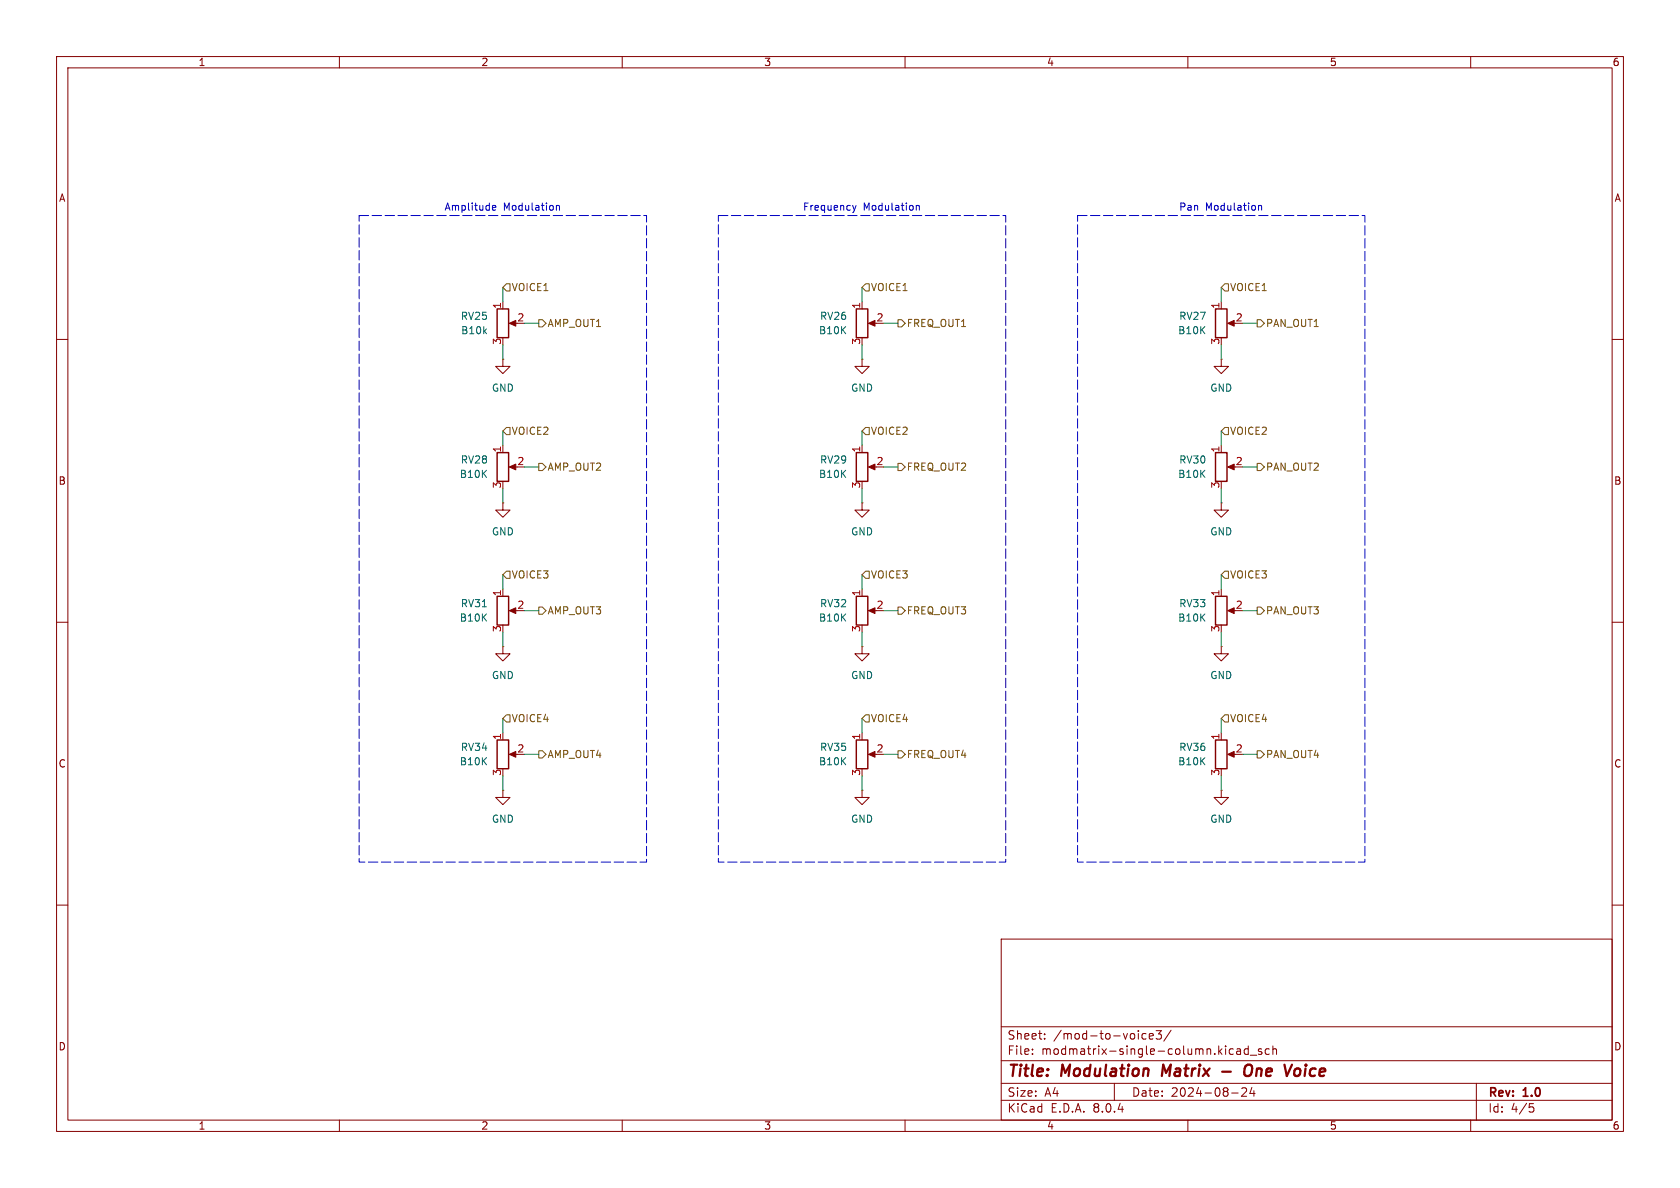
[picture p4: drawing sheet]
<svg xmlns="http://www.w3.org/2000/svg" width="297mm" height="210mm" viewBox="0 0 297 210" stroke-linecap="round" stroke-linejoin="round" font-family="sans-serif">
<g fill="none" stroke="#840000" stroke-width=".18">
<path d="M10 10h277v190h-277zM12 12h273v186h-273zM60 10v2M110 10v2M160 10v2M210 10v2M260 10v2M10 60h2M88.9 53.3v1.3M90.4 57.2h1M152.4 53.3v1.3M153.9 57.2h1"/>
<path d="M215.9 53.3v1.3M217.4 57.2h1M285 60h2M88.9 63.5v1.3h1.3l-1.3 1.2-1.3-1.2h1.3M88.9 63.5h.1M88.9 78.7v1.3M152.4 63.5v1.3h1.3l-1.3 1.2-1.3-1.2h1.3M152.4 63.5h.1M152.4 78.7v1.3M215.9 63.5v1.3h1.3l-1.3 1.2-1.3-1.2h1.3M215.9 63.5h.1M215.9 78.7v1.3"/>
<path d="M88.9 88.9v1.3h1.3l-1.3 1.2-1.3-1.2h1.3M88.9 88.9h.1M90.4 82.6h1M152.4 88.9v1.3h1.3l-1.3 1.2-1.3-1.2h1.3M152.4 88.9h.1M153.9 82.6h1M215.9 88.9v1.3h1.3l-1.3 1.2-1.3-1.2h1.3M215.9 88.9h.1M217.4 82.6h1M10 110h2M88.9 114.3v1.3h1.3l-1.3 1.2-1.3-1.2h1.3M88.9 114.3h.1"/>
<path d="M88.9 104.1v1.3M90.4 108h1M152.4 114.3v1.3h1.3l-1.3 1.2-1.3-1.2h1.3M152.4 114.3h.1M152.4 104.1v1.3M153.9 108h1M215.9 114.3v1.3h1.3l-1.3 1.2-1.3-1.2h1.3M215.9 114.3h.1M215.9 104.1v1.3M217.4 108h1M285 110h2M88.9 139.7v1.3h1.3l-1.3 1.2-1.3-1.2h1.3"/>
<path d="M88.9 139.7h.1M88.9 129.5v1.3M90.4 133.4h1M152.4 139.7v1.3h1.3l-1.3 1.2-1.3-1.2h1.3M152.4 139.7h.1M152.4 129.5v1.3M153.9 133.4h1M215.9 139.7v1.3h1.3l-1.3 1.2-1.3-1.2h1.3M215.9 139.7h.1M215.9 129.5v1.3M217.4 133.4h1M10 160h2"/>
<path d="M285 160h2M177 166h108v32h-108zM60 198v2M110 198v2M160 198v2M177 194.5h108M177 191.5h108M177 187.5h108M177 181.5h108M182.5 186.3v.1M182.5 185.5v.1M184.7 183.6v.1"/>
<path d="M184.7 182.8v.1M197 191.5v3M202.6 182.8l-.4-.1-.3 .3v.4l.1 .2h.6M203.2 183.2l.7-.1-.1-.3-.4-.1-.2 .2v.7h.6M204.4 182.2h.9l-.5 .6 .4 .1v.7l-.2 .1h-.4l-.2-.1M207 182.1l-1.3 2M210 198v2M217.6 185.4l.4 .1M217.7 193.2h1.2M218 186.3l-.4 .1M218.7 185.5h.5l.1 .9M219.3 185.8h-.5a.29 .29 0 0 0-.2 .3 .29 .29 0 0 0 .2 .3l.5-.1"/>
<path d="M219.5 192.4l.6-.1 .2 .1 .1 .3-.9 1.1h.9M220.7 185.5l-.5-.1-.2 .3v.4l.1 .2h.6M220.7 184.9v1.5M221 186.5h1.2M221.3 192.2l-.3 1.1h.9M221.7 192.8v1M223 185.5l-.3-.1-.2 .2v.2l.5 .2v.3h-.5M224.4 185.5l-.4-.1-.3 .3v.4l.1 .2h.6M225 185.5l.2-.1 .4 .1 .1 .9M225 184.9v1.5M260 198v2M261 191.5v6.5"/>
<path d="M270.4 195.1h.7M270.5 195.7h.4l.3 .3-.2 .5-.5 .1"/>
</g>
<path d="M205.6 188.2l-.2 2M216.1 189.4h1.5M220.2 188.5a.69 .69 0 0 1 1.1 0 1.47 1.47 0 0 1-.6 1.7l-.5-.1a1.5 1.5 0 0 1 0-1.6zM228.8 189.3a.55 .55 0 0 1 .6-.4 .55 .55 0 0 1 .5 .4l-.1 .5a.6 .6 0 0 1-.9 .3" fill="none" stroke="#840000" stroke-width=".4"/>
<g fill="#840000" stroke="#840000" stroke-width=".18">
<path d="M217 108l1.2-.6v1.1z"/>
<path d="M153.5 57.2l1.2-.6v1.1z"/>
<path d="M153.5 108l1.2-.6v1.1z"/>
<path d="M153.5 133.4l1.2-.6v1.1z"/>
<path d="M217 57.2l1.2-.6v1.1z"/>
<path d="M217 82.6l1.2-.6v1.1z"/>
<path d="M217 133.4l1.2-.6v1.1z"/>
<path d="M90 133.4l1.2-.6v1.1z"/>
<path d="M90 108l1.2-.6v1.1z"/>
<path d="M153.5 82.6l1.2-.6v1.1z"/>
<path d="M90 82.6l1.2-.6v1.1z"/>
<path d="M90 57.2l1.2-.6v1.1z"/>
</g>
<path d="M87.9 54.6h2v5.1h-2zM151.4 54.6h2v5.1h-2zM214.9 54.6h2v5.1h-2zM87.9 80h2v5.1h-2zM151.4 80h2v5.1h-2zM214.9 80h2v5.1h-2zM87.9 105.4h2v5.1h-2zM151.4 105.4h2v5.1h-2zM214.9 105.4h2v5.1h-2zM87.9 130.8h2v5.1h-2zM151.4 130.8h2v5.1h-2zM214.9 130.8h2v5.1h-2z" fill="none" stroke="#840000" stroke-width=".25"/>
<g fill="none" stroke="#725600" stroke-width=".18">
<path d="M89.5 50.2h.7v1.2h-.7l-.6-.6zM95.2 56.5h.7l.6 .7-.6 .6h-.7zM153 50.2h.7v1.2h-.7l-.6-.6zM158.7 56.5h.7l.6 .7-.6 .6h-.7zM215.9 50.8l.6-.6h.7v1.2h-.7zM222.2 56.5h.7l.6 .7-.6 .6h-.7zM88.9 76.2l.6-.6h.7v1.2h-.7zM153 75.6h.7v1.2h-.7l-.6-.6zM215.9 76.2l.6-.6h.7v1.2h-.7zM95.2 81.9h.7l.6 .7-.6 .6h-.7zM158.7 81.9h.7l.6 .7-.6 .6h-.7zM222.2 81.9h.7l.6 .7-.6 .6h-.7z"/>
<path d="M89.5 101h.7v1.2h-.7l-.6-.6zM95.2 107.3h.7l.6 .7-.6 .6h-.7zM153 101h.7v1.2h-.7l-.6-.6zM158.7 107.3h.7l.6 .7-.6 .6h-.7zM216.5 101h.7v1.2h-.7l-.6-.6zM222.2 107.3h.7l.6 .7-.6 .6h-.7zM89.5 126.4h.7v1.2h-.7l-.6-.6zM95.2 132.7h.7l.6 .7-.6 .6h-.7zM153 126.4h.7v1.2h-.7l-.6-.6zM158.7 132.7h.7l.6 .7-.6 .6h-.7zM216.5 126.4h.7v1.2h-.7l-.6-.6zM222.2 132.7h.7l.6 .7-.6 .6h-.7z"/>
</g>
<path d="M87.1 36.7l.6-.1-.1-.2-.4-.1-.1 .2v.6h.5M98.4 36.4l.1-.1 .3 .1 .1 .8M98.4 36.3v.9M150.7 36.3l.3 .9M151 37.2l-.3 .4M151.3 36.3l-.3 .9M162 36.4l.2-.1 .3 .1v.8M162 36.3v.9M222.5 36.4l.2-.1 .3 .1v.8M222.5 36.3v.9" fill="none" stroke="#0000c2" stroke-width=".18"/>
<path d="M63.5 38.1h50.8v114.3h-50.8zM127 38.1h50.8v114.3h-50.8zM190.5 38.1h50.8v114.3h-50.8z" fill="none" stroke="#0000c2" stroke-width=".18" stroke-dasharray="1.7 .6"/>
<g fill="none" stroke="#009600" stroke-width=".18">
<path d="M88.9 50.8v2.5M92.7 57.2h2.5M152.4 50.8v2.5M156.2 57.2h2.5M215.9 50.8v2.5M219.7 57.2h2.5M88.9 61v2.5M88.9 76.2v2.5M152.4 61v2.5M152.4 76.2v2.5M215.9 61v2.5M215.9 76.2v2.5"/>
<path d="M88.9 86.4v2.5M92.7 82.6h2.5M152.4 86.4v2.5M156.2 82.6h2.5M215.9 86.4v2.5M219.7 82.6h2.5M88.9 101.6v2.5M88.9 111.8v2.5M92.7 108h2.5M152.4 101.6v2.5M152.4 111.8v2.5M156.2 108h2.5"/>
<path d="M215.9 101.6v2.5M215.9 111.8v2.5M219.7 108h2.5M88.9 127v2.5M88.9 137.2v2.5M92.7 133.4h2.5M152.4 127v2.5M152.4 137.2v2.5M156.2 133.4h2.5M215.9 127v2.5M215.9 137.2v2.5M219.7 133.4h2.5"/>
</g>
<g font-size="2.8" fill="#840000">
<text x="178" y="190.9">Title:</text>
<text x="187.7" y="190.9">Modulation</text>
<text x="206.3" y="190.9">Matrix</text>
<text x="222.4" y="190.9">One</text>
<text x="230.4" y="190.9">Voice</text>
</g>
<g font-size="2.1" fill="#840000">
<text x="178" y="184">Sheet:</text>
<text x="186.2" y="184">/mod-to-voice3/</text>
<text x="178" y="186.7">File:</text>
<text x="184.1" y="186.7">modmatrix-single-column.kicad_sch</text>
<text x="178" y="196.9">KiCad</text>
<text x="178" y="194.1">Size:</text>
<text x="184.7" y="194.1">A4</text>
<text x="185.7" y="196.9">E.D.A.</text>
<text x="193.3" y="196.9">8.0.4</text>
<text x="200" y="194.1">Date:</text>
<text x="207" y="194.1">2024-08-24</text>
<text x="263" y="194.3">Rev:</text>
<text x="263" y="196.9">Id:</text>
<text x="267.1" y="196.9">4/5</text>
<text x="269.4" y="194.3">1.0</text>
</g>
<g font-size="1.8" fill="#840000">
<text x="35" y="11.9">1</text>
<text x="85" y="11.9">2</text>
<text x="135" y="11.9">3</text>
<text x="185" y="11.9">4</text>
<text x="235" y="11.9">5</text>
<text x="285" y="11.9">6</text>
<text x="10.3" y="35.9">A</text>
<text x="285.3" y="35.9">A</text>
<text x="10.3" y="85.9">B</text>
<text x="285.3" y="85.9">B</text>
<text x="10.3" y="135.9">C</text>
<text x="285.3" y="135.9">C</text>
<text x="10.3" y="185.9">D</text>
<text x="285.3" y="185.9">D</text>
<text x="35" y="199.9">1</text>
<text x="85" y="199.9">2</text>
<text x="135" y="199.9">3</text>
<text x="185" y="199.9">4</text>
<text x="235" y="199.9">5</text>
<text x="285" y="199.9">6</text>
</g>
<g font-size="1.8" fill="#0000c2">
<text x="78.5" y="37.4">Amplitude</text>
<text x="89" y="37.4">Modulation</text>
<text x="141.9" y="37.4">Frequency</text>
<text x="152.6" y="37.4">Modulation</text>
<text x="208.4" y="37.4">Pan</text>
<text x="213.1" y="37.4">Modulation</text>
</g>
<g font-size="1.8" fill="#725600">
<text x="90.4" y="51.7">VOICE1</text>
<text x="153.9" y="51.7">VOICE1</text>
<text x="217.4" y="51.7">VOICE1</text>
<text x="96.7" y="58">AMP_OUT1</text>
<text x="160.2" y="58">FREQ_OUT1</text>
<text x="223.7" y="58">PAN_OUT1</text>
<text x="90.4" y="77.1">VOICE2</text>
<text x="153.9" y="77.1">VOICE2</text>
<text x="217.4" y="77.1">VOICE2</text>
<text x="96.7" y="83.4">AMP_OUT2</text>
<text x="160.2" y="83.4">FREQ_OUT2</text>
<text x="223.7" y="83.4">PAN_OUT2</text>
<text x="90.4" y="102.5">VOICE3</text>
<text x="153.9" y="102.5">VOICE3</text>
<text x="217.4" y="102.5">VOICE3</text>
<text x="96.7" y="108.8">AMP_OUT3</text>
<text x="160.2" y="108.8">FREQ_OUT3</text>
<text x="223.7" y="108.8">PAN_OUT3</text>
<text x="90.4" y="127.9">VOICE4</text>
<text x="153.9" y="127.9">VOICE4</text>
<text x="217.4" y="127.9">VOICE4</text>
<text x="96.7" y="134.2">AMP_OUT4</text>
<text x="160.2" y="134.2">FREQ_OUT4</text>
<text x="223.7" y="134.2">PAN_OUT4</text>
</g>
<g font-size="1.8" fill="#006464">
<text x="81.4" y="56.7">RV25</text>
<text x="81.4" y="59.3">B10k</text>
<text x="144.7" y="59.3">B10K</text>
<text x="144.9" y="56.7">RV26</text>
<text x="208.2" y="59.3">B10K</text>
<text x="208.4" y="56.7">RV27</text>
<text x="86.9" y="69.4">GND</text>
<text x="150.4" y="69.4">GND</text>
<text x="213.9" y="69.4">GND</text>
<text x="81.4" y="82.1">RV28</text>
<text x="144.9" y="82.1">RV29</text>
<text x="208.4" y="82.1">RV30</text>
<text x="81.2" y="84.7">B10K</text>
<text x="144.7" y="84.7">B10K</text>
<text x="208.2" y="84.7">B10K</text>
<text x="86.9" y="94.8">GND</text>
<text x="150.4" y="94.8">GND</text>
<text x="213.9" y="94.8">GND</text>
<text x="81.4" y="107.5">RV31</text>
<text x="144.9" y="107.5">RV32</text>
<text x="208.4" y="107.5">RV33</text>
<text x="81.2" y="110.1">B10K</text>
<text x="144.7" y="110.1">B10K</text>
<text x="208.2" y="110.1">B10K</text>
<text x="86.9" y="120.2">GND</text>
<text x="150.4" y="120.2">GND</text>
<text x="213.9" y="120.2">GND</text>
<text x="81.2" y="135.5">B10K</text>
<text x="81.4" y="132.9">RV34</text>
<text x="144.7" y="135.5">B10K</text>
<text x="144.9" y="132.9">RV35</text>
<text x="208.2" y="135.5">B10K</text>
<text x="208.4" y="132.9">RV36</text>
<text x="86.9" y="145.6">GND</text>
<text x="150.4" y="145.6">GND</text>
<text x="213.9" y="145.6">GND</text>
</g>
<g font-size="1.8" fill="#a90000">
<text x="88.6" y="54.7" transform="rotate(-90 88.6 54.7)">1</text>
<text x="91.4" y="56.9">2</text>
<text x="152.1" y="54.7" transform="rotate(-90 152.1 54.7)">1</text>
<text x="154.9" y="56.9">2</text>
<text x="215.6" y="54.7" transform="rotate(-90 215.6 54.7)">1</text>
<text x="218.4" y="56.9">2</text>
<text x="88.6" y="61" transform="rotate(-90 88.6 61)">3</text>
<text x="152.1" y="61" transform="rotate(-90 152.1 61)">3</text>
<text x="215.6" y="61" transform="rotate(-90 215.6 61)">3</text>
<text x="88.6" y="80.1" transform="rotate(-90 88.6 80.1)">1</text>
<text x="91.4" y="82.3">2</text>
<text x="152.1" y="80.1" transform="rotate(-90 152.1 80.1)">1</text>
<text x="154.9" y="82.3">2</text>
<text x="215.6" y="80.1" transform="rotate(-90 215.6 80.1)">1</text>
<text x="218.4" y="82.3">2</text>
<text x="88.6" y="86.4" transform="rotate(-90 88.6 86.4)">3</text>
<text x="152.1" y="86.4" transform="rotate(-90 152.1 86.4)">3</text>
<text x="215.6" y="86.4" transform="rotate(-90 215.6 86.4)">3</text>
<text x="88.6" y="105.5" transform="rotate(-90 88.6 105.5)">1</text>
<text x="91.4" y="107.7">2</text>
<text x="152.1" y="105.5" transform="rotate(-90 152.1 105.5)">1</text>
<text x="154.9" y="107.7">2</text>
<text x="215.6" y="105.5" transform="rotate(-90 215.6 105.5)">1</text>
<text x="218.4" y="107.7">2</text>
<text x="88.6" y="111.8" transform="rotate(-90 88.6 111.8)">3</text>
<text x="152.1" y="111.8" transform="rotate(-90 152.1 111.8)">3</text>
<text x="215.6" y="111.8" transform="rotate(-90 215.6 111.8)">3</text>
<text x="88.6" y="130.9" transform="rotate(-90 88.6 130.9)">1</text>
<text x="152.1" y="130.9" transform="rotate(-90 152.1 130.9)">1</text>
<text x="215.6" y="130.9" transform="rotate(-90 215.6 130.9)">1</text>
<text x="88.6" y="137.2" transform="rotate(-90 88.6 137.2)">3</text>
<text x="91.4" y="133.1">2</text>
<text x="152.1" y="137.2" transform="rotate(-90 152.1 137.2)">3</text>
<text x="154.9" y="133.1">2</text>
<text x="215.6" y="137.2" transform="rotate(-90 215.6 137.2)">3</text>
<text x="218.4" y="133.1">2</text>
</g>
</svg>
